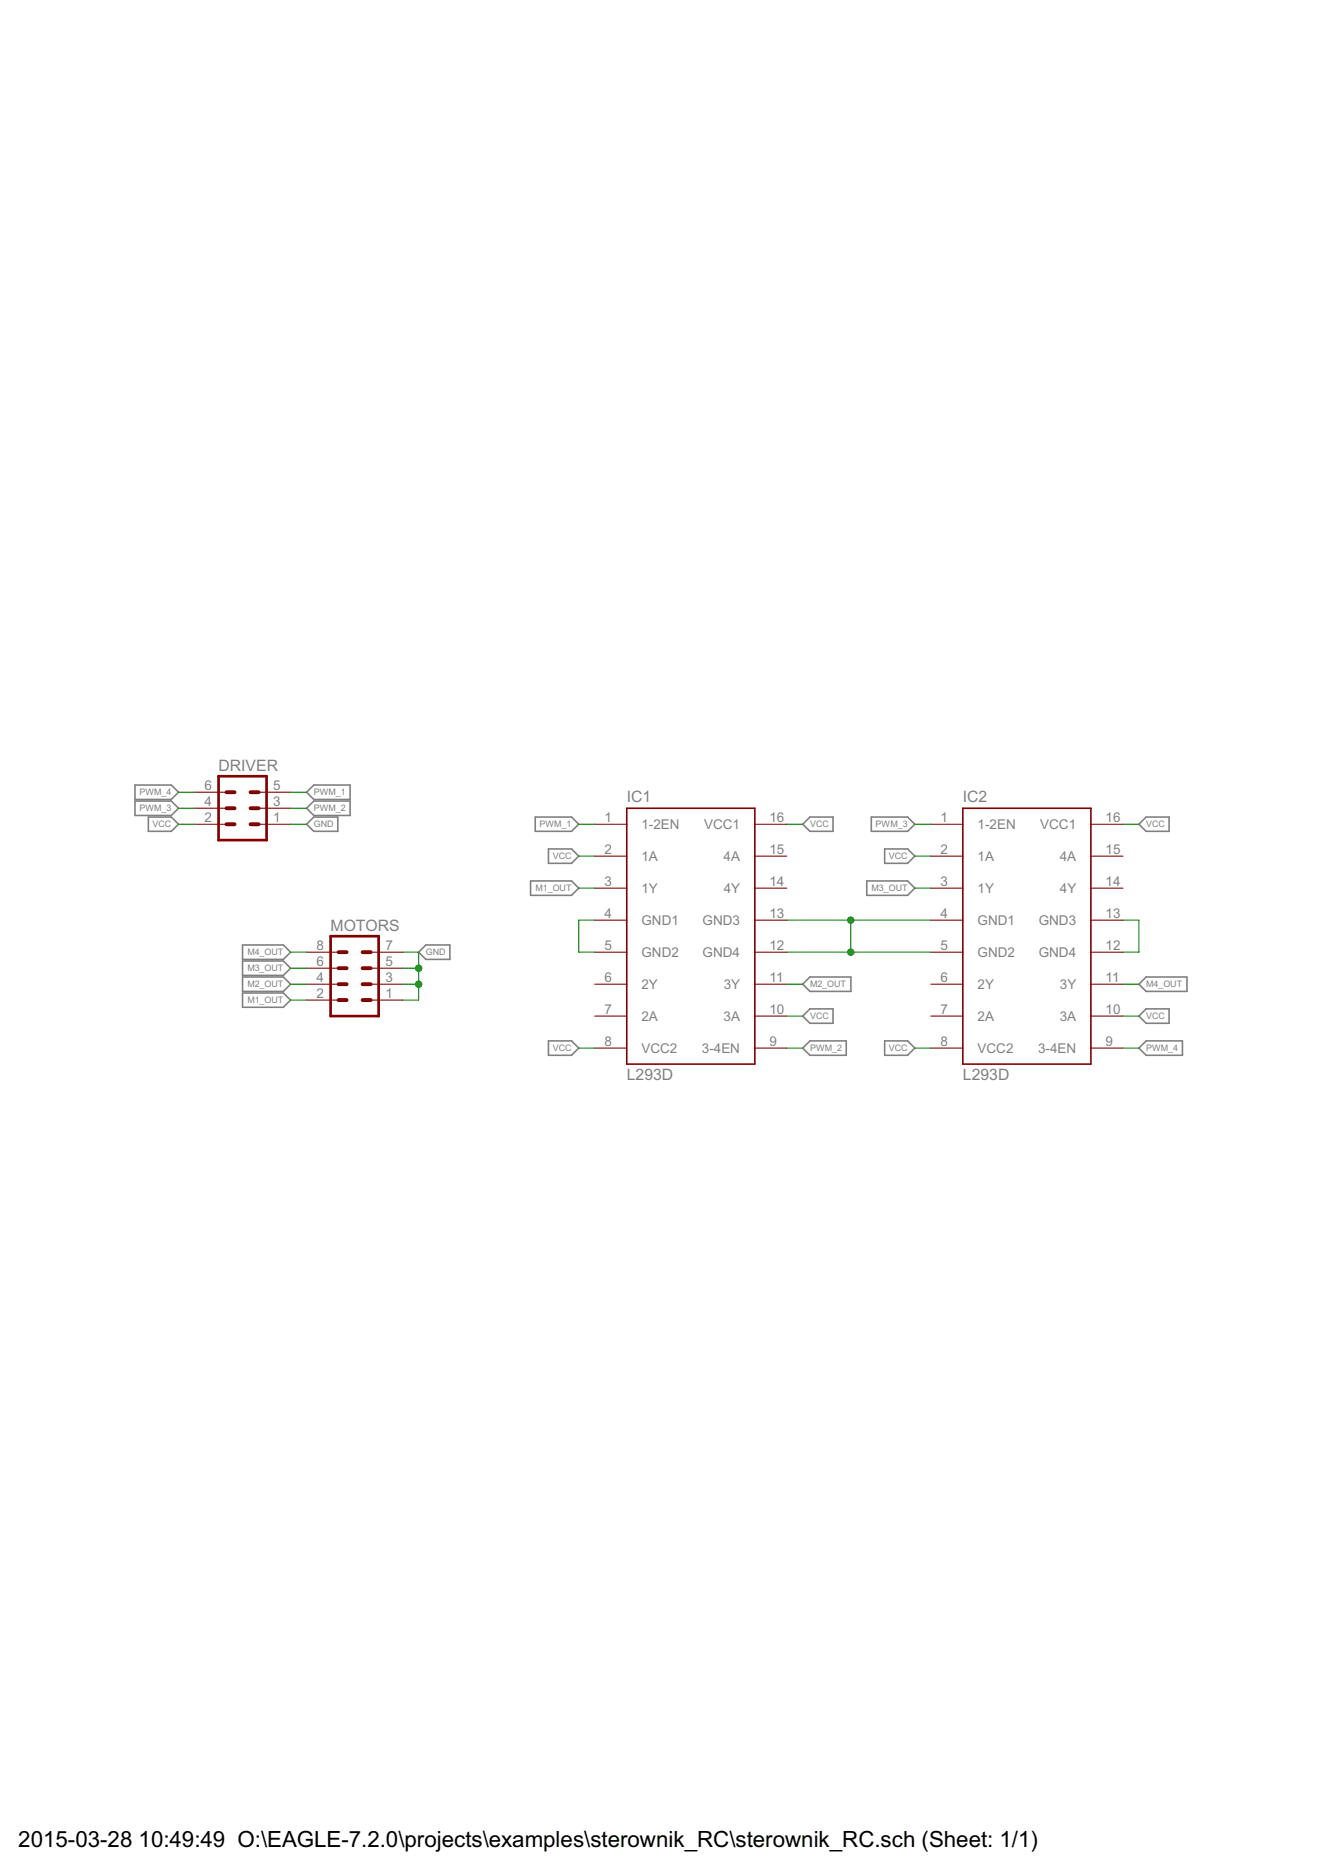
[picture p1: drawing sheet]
<?xml version="1.0" encoding="utf-8"?>
<!DOCTYPE eagle SYSTEM "eagle.dtd">
<eagle version="7.2.0">
<drawing>
<settings>
<setting alwaysvectorfont="no"/>
<setting verticaltext="up"/>
</settings>
<grid distance="0.1" unitdist="inch" unit="inch" style="lines" multiple="1" display="no" altdistance="0.01" altunitdist="inch" altunit="inch"/>
<schematic xreflabel="%F%N/%S.%C%R" xrefpart="/%S.%C%R">
<libraries>
<library name="st-microelectronics">
<symbols>
<symbol name="L293D">
<wire x1="-10.16" y1="20.32" x2="-10.16" y2="-20.32" width="0.254" layer="94"/>
<wire x1="-10.16" y1="-20.32" x2="10.16" y2="-20.32" width="0.254" layer="94"/>
<wire x1="10.16" y1="-20.32" x2="10.16" y2="20.32" width="0.254" layer="94"/>
<wire x1="10.16" y1="20.32" x2="-10.16" y2="20.32" width="0.254" layer="94"/>
<text x="-10.16" y="21.336" size="1.778" layer="95">&gt;NAME</text>
<text x="-10.16" y="-22.86" size="1.778" layer="96">&gt;VALUE</text>
<pin name="1-2EN" x="-15.24" y="17.78" length="middle" direction="in"/>
<pin name="1A" x="-15.24" y="12.7" length="middle" direction="in"/>
<pin name="1Y" x="-15.24" y="7.62" length="middle" direction="out"/>
<pin name="GND1" x="-15.24" y="2.54" length="middle" direction="pwr"/>
<pin name="GND2" x="-15.24" y="-2.54" length="middle" direction="pwr"/>
<pin name="2Y" x="-15.24" y="-7.62" length="middle" direction="out"/>
<pin name="2A" x="-15.24" y="-12.7" length="middle" direction="in"/>
<pin name="VCC2" x="-15.24" y="-17.78" length="middle" direction="pwr"/>
<pin name="VCC1" x="15.24" y="17.78" length="middle" direction="pwr" rot="R180"/>
<pin name="4A" x="15.24" y="12.7" length="middle" direction="in" rot="R180"/>
<pin name="4Y" x="15.24" y="7.62" length="middle" direction="out" rot="R180"/>
<pin name="GND3" x="15.24" y="2.54" length="middle" direction="pwr" rot="R180"/>
<pin name="GND4" x="15.24" y="-2.54" length="middle" direction="pwr" rot="R180"/>
<pin name="3Y" x="15.24" y="-7.62" length="middle" direction="out" rot="R180"/>
<pin name="3A" x="15.24" y="-12.7" length="middle" direction="in" rot="R180"/>
<pin name="3-4EN" x="15.24" y="-17.78" length="middle" direction="in" rot="R180"/>
</symbol>
</symbols>
<devicesets>
<deviceset name="L293D" prefix="IC">
<gates>
<gate name="G$1" symbol="L293D" x="0" y="0"/>
</gates>
<devices>
<device name="" package="DIL16">
<connects>
<connect gate="G$1" pin="1-2EN" pad="1"/>
<connect gate="G$1" pin="1A" pad="2"/>
<connect gate="G$1" pin="1Y" pad="3"/>
<connect gate="G$1" pin="2A" pad="7"/>
<connect gate="G$1" pin="2Y" pad="6"/>
<connect gate="G$1" pin="3-4EN" pad="9"/>
<connect gate="G$1" pin="3A" pad="10"/>
<connect gate="G$1" pin="3Y" pad="11"/>
<connect gate="G$1" pin="4A" pad="15"/>
<connect gate="G$1" pin="4Y" pad="14"/>
<connect gate="G$1" pin="GND1" pad="4"/>
<connect gate="G$1" pin="GND2" pad="5"/>
<connect gate="G$1" pin="GND3" pad="13"/>
<connect gate="G$1" pin="GND4" pad="12"/>
<connect gate="G$1" pin="VCC1" pad="16"/>
<connect gate="G$1" pin="VCC2" pad="8"/>
</connects>
<technologies>
<technology name="">
<attribute name="MF" value="" constant="no"/>
<attribute name="MPN" value="L293D" constant="no"/>
<attribute name="OC_FARNELL" value="9589619" constant="no"/>
<attribute name="OC_NEWARK" value="56P8249" constant="no"/>
</technology>
</technologies>
</device>
</devices>
</deviceset>
</devicesets>
</library>
<library name="con-lstb">
<symbols>
<symbol name="MA04-2">
<wire x1="3.81" y1="-7.62" x2="-3.81" y2="-7.62" width="0.4064" layer="94"/>
<wire x1="1.27" y1="0" x2="2.54" y2="0" width="0.6096" layer="94"/>
<wire x1="1.27" y1="-2.54" x2="2.54" y2="-2.54" width="0.6096" layer="94"/>
<wire x1="1.27" y1="-5.08" x2="2.54" y2="-5.08" width="0.6096" layer="94"/>
<wire x1="-2.54" y1="0" x2="-1.27" y2="0" width="0.6096" layer="94"/>
<wire x1="-2.54" y1="-2.54" x2="-1.27" y2="-2.54" width="0.6096" layer="94"/>
<wire x1="-2.54" y1="-5.08" x2="-1.27" y2="-5.08" width="0.6096" layer="94"/>
<wire x1="-3.81" y1="5.08" x2="-3.81" y2="-7.62" width="0.4064" layer="94"/>
<wire x1="3.81" y1="-7.62" x2="3.81" y2="5.08" width="0.4064" layer="94"/>
<wire x1="-3.81" y1="5.08" x2="3.81" y2="5.08" width="0.4064" layer="94"/>
<wire x1="1.27" y1="2.54" x2="2.54" y2="2.54" width="0.6096" layer="94"/>
<wire x1="-2.54" y1="2.54" x2="-1.27" y2="2.54" width="0.6096" layer="94"/>
<text x="-3.81" y="-10.16" size="1.778" layer="96">&gt;VALUE</text>
<text x="-3.81" y="5.842" size="1.778" layer="95">&gt;NAME</text>
<pin name="1" x="7.62" y="-5.08" visible="pad" length="middle" direction="pas" swaplevel="1" rot="R180"/>
<pin name="3" x="7.62" y="-2.54" visible="pad" length="middle" direction="pas" swaplevel="1" rot="R180"/>
<pin name="5" x="7.62" y="0" visible="pad" length="middle" direction="pas" swaplevel="1" rot="R180"/>
<pin name="2" x="-7.62" y="-5.08" visible="pad" length="middle" direction="pas" swaplevel="1"/>
<pin name="4" x="-7.62" y="-2.54" visible="pad" length="middle" direction="pas" swaplevel="1"/>
<pin name="6" x="-7.62" y="0" visible="pad" length="middle" direction="pas" swaplevel="1"/>
<pin name="7" x="7.62" y="2.54" visible="pad" length="middle" direction="pas" swaplevel="1" rot="R180"/>
<pin name="8" x="-7.62" y="2.54" visible="pad" length="middle" direction="pas" swaplevel="1"/>
</symbol>
<symbol name="MA03-2">
<wire x1="3.81" y1="-5.08" x2="-3.81" y2="-5.08" width="0.4064" layer="94"/>
<wire x1="-3.81" y1="5.08" x2="-3.81" y2="-5.08" width="0.4064" layer="94"/>
<wire x1="3.81" y1="-5.08" x2="3.81" y2="5.08" width="0.4064" layer="94"/>
<wire x1="-3.81" y1="5.08" x2="3.81" y2="5.08" width="0.4064" layer="94"/>
<wire x1="1.27" y1="2.54" x2="2.54" y2="2.54" width="0.6096" layer="94"/>
<wire x1="1.27" y1="0" x2="2.54" y2="0" width="0.6096" layer="94"/>
<wire x1="1.27" y1="-2.54" x2="2.54" y2="-2.54" width="0.6096" layer="94"/>
<wire x1="-2.54" y1="2.54" x2="-1.27" y2="2.54" width="0.6096" layer="94"/>
<wire x1="-2.54" y1="0" x2="-1.27" y2="0" width="0.6096" layer="94"/>
<wire x1="-2.54" y1="-2.54" x2="-1.27" y2="-2.54" width="0.6096" layer="94"/>
<text x="-3.81" y="-7.62" size="1.778" layer="96">&gt;VALUE</text>
<text x="-3.81" y="5.842" size="1.778" layer="95">&gt;NAME</text>
<pin name="1" x="7.62" y="-2.54" visible="pad" length="middle" direction="pas" swaplevel="1" rot="R180"/>
<pin name="3" x="7.62" y="0" visible="pad" length="middle" direction="pas" swaplevel="1" rot="R180"/>
<pin name="5" x="7.62" y="2.54" visible="pad" length="middle" direction="pas" swaplevel="1" rot="R180"/>
<pin name="2" x="-7.62" y="-2.54" visible="pad" length="middle" direction="pas" swaplevel="1"/>
<pin name="4" x="-7.62" y="0" visible="pad" length="middle" direction="pas" swaplevel="1"/>
<pin name="6" x="-7.62" y="2.54" visible="pad" length="middle" direction="pas" swaplevel="1"/>
</symbol>
</symbols>
<devicesets>
<deviceset name="MA04-2" prefix="SV" uservalue="yes">
<gates>
<gate name="G$1" symbol="MA04-2" x="0" y="0"/>
</gates>
<devices>
<device name="" package="MA04-2">
<connects>
<connect gate="G$1" pin="1" pad="1"/>
<connect gate="G$1" pin="2" pad="2"/>
<connect gate="G$1" pin="3" pad="3"/>
<connect gate="G$1" pin="4" pad="4"/>
<connect gate="G$1" pin="5" pad="5"/>
<connect gate="G$1" pin="6" pad="6"/>
<connect gate="G$1" pin="7" pad="7"/>
<connect gate="G$1" pin="8" pad="8"/>
</connects>
<technologies>
<technology name="">
<attribute name="MF" value="" constant="no"/>
<attribute name="MPN" value="" constant="no"/>
<attribute name="OC_FARNELL" value="unknown" constant="no"/>
<attribute name="OC_NEWARK" value="unknown" constant="no"/>
</technology>
</technologies>
</device>
</devices>
</deviceset>
<deviceset name="MA03-2" prefix="SV" uservalue="yes">
<gates>
<gate name="1" symbol="MA03-2" x="0" y="0"/>
</gates>
<devices>
<device name="" package="MA03-2">
<connects>
<connect gate="1" pin="1" pad="1"/>
<connect gate="1" pin="2" pad="2"/>
<connect gate="1" pin="3" pad="3"/>
<connect gate="1" pin="4" pad="4"/>
<connect gate="1" pin="5" pad="5"/>
<connect gate="1" pin="6" pad="6"/>
</connects>
<technologies>
<technology name="">
<attribute name="MF" value="" constant="no"/>
<attribute name="MPN" value="" constant="no"/>
<attribute name="OC_FARNELL" value="unknown" constant="no"/>
<attribute name="OC_NEWARK" value="unknown" constant="no"/>
</technology>
</technologies>
</device>
</devices>
</deviceset>
</devicesets>
</library>
</libraries>
<attributes>
</attributes>
<variantdefs>
</variantdefs>
<classes>
<class number="0" name="default" width="0" drill="0">
</class>
</classes>
<parts>
<part name="IC1" library="st-microelectronics" deviceset="L293D" device=""/>
<part name="IC2" library="st-microelectronics" deviceset="L293D" device=""/>
<part name="MOTORS" library="con-lstb" deviceset="MA04-2" device=""/>
<part name="DRIVER" library="con-lstb" deviceset="MA03-2" device=""/>
</parts>
<sheets>
<sheet>
<plain>
</plain>
<instances>
<instance part="IC1" gate="G$1" x="38.1" y="48.26"/>
<instance part="IC2" gate="G$1" x="91.44" y="48.26"/>
<instance part="MOTORS" gate="G$1" x="-15.24" y="43.18"/>
<instance part="DRIVER" gate="1" x="-33.02" y="68.58"/>
</instances>
<busses>
</busses>
<nets>
<net name="PWM_1" class="0">
<segment>
<pinref part="IC1" gate="G$1" pin="1-2EN"/>
<wire x1="22.86" y1="66.04" x2="20.32" y2="66.04" width="0.1524" layer="91"/>
<label x="20.32" y="66.04" size="1.016" layer="95" rot="R180" xref="yes"/>
</segment>
<segment>
<wire x1="-25.4" y1="71.12" x2="-22.86" y2="71.12" width="0.1524" layer="91"/>
<label x="-22.86" y="71.12" size="1.016" layer="95" xref="yes"/>
<pinref part="DRIVER" gate="1" pin="5"/>
</segment>
</net>
<net name="VCC" class="0">
<segment>
<pinref part="IC1" gate="G$1" pin="3A"/>
<wire x1="53.34" y1="35.56" x2="55.88" y2="35.56" width="0.1524" layer="91"/>
<label x="55.88" y="35.56" size="1.016" layer="95" xref="yes"/>
</segment>
<segment>
<pinref part="IC1" gate="G$1" pin="VCC2"/>
<wire x1="22.86" y1="30.48" x2="20.32" y2="30.48" width="0.1524" layer="91"/>
<label x="20.32" y="30.48" size="1.016" layer="95" rot="R180" xref="yes"/>
</segment>
<segment>
<pinref part="IC2" gate="G$1" pin="1A"/>
<wire x1="76.2" y1="60.96" x2="73.66" y2="60.96" width="0.1524" layer="91"/>
<label x="73.66" y="60.96" size="1.016" layer="95" rot="R180" xref="yes"/>
</segment>
<segment>
<pinref part="IC2" gate="G$1" pin="VCC2"/>
<wire x1="76.2" y1="30.48" x2="73.66" y2="30.48" width="0.1524" layer="91"/>
<label x="73.66" y="30.48" size="1.016" layer="95" rot="R180" xref="yes"/>
</segment>
<segment>
<pinref part="IC1" gate="G$1" pin="1A"/>
<wire x1="22.86" y1="60.96" x2="20.32" y2="60.96" width="0.1524" layer="91"/>
<label x="20.32" y="60.96" size="1.016" layer="95" rot="R180" xref="yes"/>
</segment>
<segment>
<pinref part="IC1" gate="G$1" pin="VCC1"/>
<wire x1="53.34" y1="66.04" x2="55.88" y2="66.04" width="0.1524" layer="91"/>
<label x="55.88" y="66.04" size="1.016" layer="95" xref="yes"/>
</segment>
<segment>
<pinref part="DRIVER" gate="1" pin="2"/>
<wire x1="-40.64" y1="66.04" x2="-43.18" y2="66.04" width="0.1524" layer="91"/>
<label x="-43.18" y="66.04" size="1.016" layer="95" rot="R180" xref="yes"/>
</segment>
<segment>
<pinref part="IC2" gate="G$1" pin="VCC1"/>
<wire x1="106.68" y1="66.04" x2="109.22" y2="66.04" width="0.1524" layer="91"/>
<label x="109.22" y="66.04" size="1.016" layer="95" xref="yes"/>
</segment>
<segment>
<pinref part="IC2" gate="G$1" pin="3A"/>
<wire x1="106.68" y1="35.56" x2="109.22" y2="35.56" width="0.1524" layer="91"/>
<label x="109.22" y="35.56" size="1.016" layer="95" xref="yes"/>
</segment>
</net>
<net name="PWM_2" class="0">
<segment>
<pinref part="IC1" gate="G$1" pin="3-4EN"/>
<wire x1="53.34" y1="30.48" x2="55.88" y2="30.48" width="0.1524" layer="91"/>
<label x="55.88" y="30.48" size="1.016" layer="95" xref="yes"/>
</segment>
<segment>
<wire x1="-25.4" y1="68.58" x2="-22.86" y2="68.58" width="0.1524" layer="91"/>
<label x="-22.86" y="68.58" size="1.016" layer="95" xref="yes"/>
<pinref part="DRIVER" gate="1" pin="3"/>
</segment>
</net>
<net name="PWM_3" class="0">
<segment>
<pinref part="IC2" gate="G$1" pin="1-2EN"/>
<wire x1="76.2" y1="66.04" x2="73.66" y2="66.04" width="0.1524" layer="91"/>
<label x="73.66" y="66.04" size="1.016" layer="95" rot="R180" xref="yes"/>
</segment>
<segment>
<wire x1="-40.64" y1="68.58" x2="-43.18" y2="68.58" width="0.1524" layer="91"/>
<label x="-43.18" y="68.58" size="1.016" layer="95" rot="R180" xref="yes"/>
<pinref part="DRIVER" gate="1" pin="4"/>
</segment>
</net>
<net name="PWM_4" class="0">
<segment>
<pinref part="IC2" gate="G$1" pin="3-4EN"/>
<wire x1="106.68" y1="30.48" x2="109.22" y2="30.48" width="0.1524" layer="91"/>
<label x="109.22" y="30.48" size="1.016" layer="95" xref="yes"/>
</segment>
<segment>
<wire x1="-40.64" y1="71.12" x2="-43.18" y2="71.12" width="0.1524" layer="91"/>
<label x="-43.18" y="71.12" size="1.016" layer="95" rot="R180" xref="yes"/>
<pinref part="DRIVER" gate="1" pin="6"/>
</segment>
</net>
<net name="M1_OUT" class="0">
<segment>
<pinref part="IC1" gate="G$1" pin="1Y"/>
<wire x1="22.86" y1="55.88" x2="20.32" y2="55.88" width="0.1524" layer="91"/>
<label x="20.32" y="55.88" size="1.016" layer="95" rot="R180" xref="yes"/>
</segment>
<segment>
<pinref part="MOTORS" gate="G$1" pin="2"/>
<wire x1="-22.86" y1="38.1" x2="-25.4" y2="38.1" width="0.1524" layer="91"/>
<label x="-25.4" y="38.1" size="1.016" layer="95" rot="R180" xref="yes"/>
</segment>
</net>
<net name="M2_OUT" class="0">
<segment>
<pinref part="IC1" gate="G$1" pin="3Y"/>
<wire x1="53.34" y1="40.64" x2="55.88" y2="40.64" width="0.1524" layer="91"/>
<label x="55.88" y="40.64" size="1.016" layer="95" xref="yes"/>
</segment>
<segment>
<pinref part="MOTORS" gate="G$1" pin="4"/>
<wire x1="-22.86" y1="40.64" x2="-25.4" y2="40.64" width="0.1524" layer="91"/>
<label x="-25.4" y="40.64" size="1.016" layer="95" rot="R180" xref="yes"/>
</segment>
</net>
<net name="M3_OUT" class="0">
<segment>
<pinref part="IC2" gate="G$1" pin="1Y"/>
<wire x1="76.2" y1="55.88" x2="73.66" y2="55.88" width="0.1524" layer="91"/>
<label x="73.66" y="55.88" size="1.016" layer="95" rot="R180" xref="yes"/>
</segment>
<segment>
<pinref part="MOTORS" gate="G$1" pin="6"/>
<wire x1="-22.86" y1="43.18" x2="-25.4" y2="43.18" width="0.1524" layer="91"/>
<label x="-25.4" y="43.18" size="1.016" layer="95" rot="R180" xref="yes"/>
</segment>
</net>
<net name="M4_OUT" class="0">
<segment>
<pinref part="IC2" gate="G$1" pin="3Y"/>
<wire x1="106.68" y1="40.64" x2="109.22" y2="40.64" width="0.1524" layer="91"/>
<label x="109.22" y="40.64" size="1.016" layer="95" xref="yes"/>
</segment>
<segment>
<pinref part="MOTORS" gate="G$1" pin="8"/>
<wire x1="-22.86" y1="45.72" x2="-25.4" y2="45.72" width="0.1524" layer="91"/>
<label x="-25.4" y="45.72" size="1.016" layer="95" rot="R180" xref="yes"/>
</segment>
</net>
<net name="GND" class="0">
<segment>
<pinref part="MOTORS" gate="G$1" pin="7"/>
<wire x1="-7.62" y1="45.72" x2="-5.08" y2="45.72" width="0.1524" layer="91"/>
<wire x1="-5.08" y1="45.72" x2="-5.08" y2="43.18" width="0.1524" layer="91"/>
<pinref part="MOTORS" gate="G$1" pin="1"/>
<wire x1="-5.08" y1="43.18" x2="-5.08" y2="40.64" width="0.1524" layer="91"/>
<wire x1="-5.08" y1="40.64" x2="-5.08" y2="38.1" width="0.1524" layer="91"/>
<wire x1="-5.08" y1="38.1" x2="-7.62" y2="38.1" width="0.1524" layer="91"/>
<pinref part="MOTORS" gate="G$1" pin="3"/>
<wire x1="-7.62" y1="40.64" x2="-5.08" y2="40.64" width="0.1524" layer="91"/>
<junction x="-5.08" y="40.64"/>
<pinref part="MOTORS" gate="G$1" pin="5"/>
<wire x1="-7.62" y1="43.18" x2="-5.08" y2="43.18" width="0.1524" layer="91"/>
<junction x="-5.08" y="43.18"/>
<label x="-5.08" y="45.72" size="1.016" layer="95" xref="yes"/>
</segment>
<segment>
<pinref part="IC1" gate="G$1" pin="GND3"/>
<wire x1="53.34" y1="50.8" x2="63.5" y2="50.8" width="0.1524" layer="91"/>
<pinref part="IC1" gate="G$1" pin="GND4"/>
<wire x1="63.5" y1="50.8" x2="76.2" y2="50.8" width="0.1524" layer="91"/>
<wire x1="76.2" y1="45.72" x2="63.5" y2="45.72" width="0.1524" layer="91"/>
<wire x1="63.5" y1="45.72" x2="53.34" y2="45.72" width="0.1524" layer="91"/>
<wire x1="63.5" y1="50.8" x2="63.5" y2="45.72" width="0.1524" layer="91"/>
<junction x="63.5" y="50.8"/>
<junction x="63.5" y="45.72"/>
<pinref part="IC2" gate="G$1" pin="GND1"/>
<pinref part="IC2" gate="G$1" pin="GND2"/>
</segment>
<segment>
<pinref part="IC1" gate="G$1" pin="GND1"/>
<wire x1="22.86" y1="50.8" x2="20.32" y2="50.8" width="0.1524" layer="91"/>
<wire x1="20.32" y1="50.8" x2="20.32" y2="45.72" width="0.1524" layer="91"/>
<pinref part="IC1" gate="G$1" pin="GND2"/>
<wire x1="20.32" y1="45.72" x2="22.86" y2="45.72" width="0.1524" layer="91"/>
</segment>
<segment>
<wire x1="-25.4" y1="66.04" x2="-22.86" y2="66.04" width="0.1524" layer="91"/>
<label x="-22.86" y="66.04" size="1.016" layer="95" xref="yes"/>
<pinref part="DRIVER" gate="1" pin="1"/>
</segment>
<segment>
<pinref part="IC2" gate="G$1" pin="GND3"/>
<wire x1="106.68" y1="50.8" x2="109.22" y2="50.8" width="0.1524" layer="91"/>
<wire x1="109.22" y1="50.8" x2="109.22" y2="45.72" width="0.1524" layer="91"/>
<pinref part="IC2" gate="G$1" pin="GND4"/>
<wire x1="109.22" y1="45.72" x2="106.68" y2="45.72" width="0.1524" layer="91"/>
</segment>
</net>
</nets>
</sheet>
</sheets>
</schematic>
</drawing>
</eagle>
